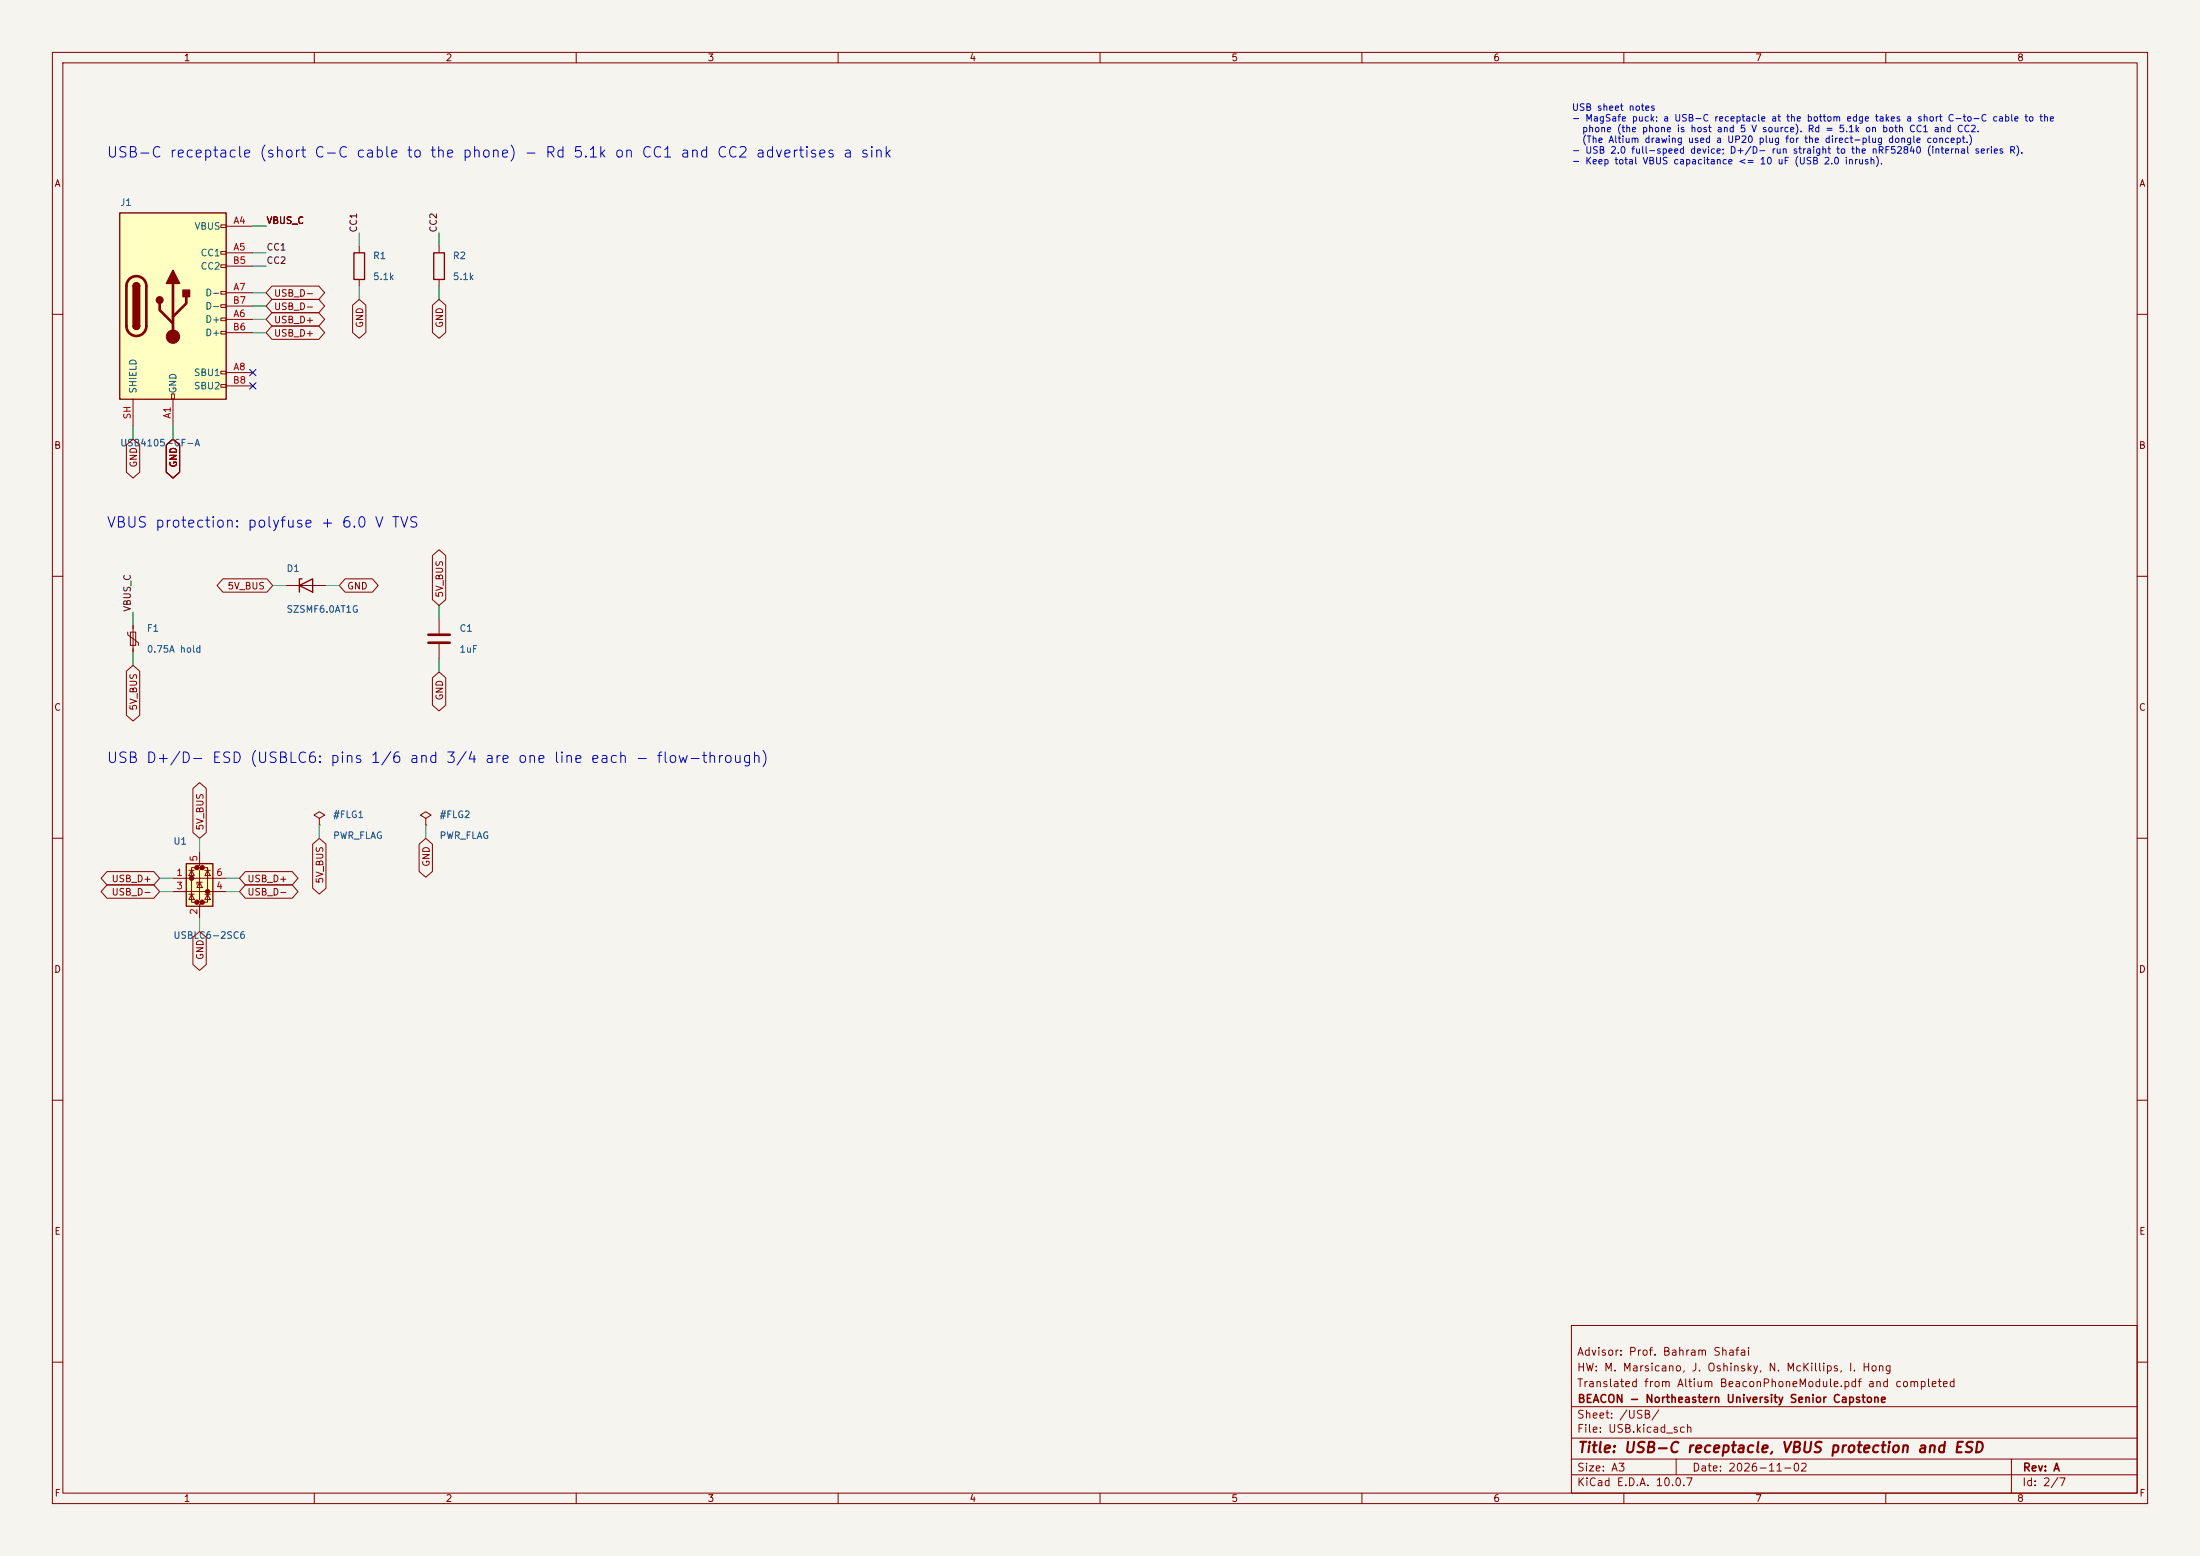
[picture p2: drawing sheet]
(kicad_sch
 (version 20250114)
 (generator "eeschema")
 (generator_version "10.0")
 (paper "A3")
 (title_block
  (title "USB-C receptacle, VBUS protection and ESD")
  (date "2026-11-02")
  (rev "A")
  (company "BEACON - Northeastern University Senior Capstone")
  (comment 1 "Translated from Altium BeaconPhoneModule.pdf and completed")
  (comment 2 "HW: M. Marsicano, J. Oshinsky, N. McKillips, I. Hong")
  (comment 3 "Advisor: Prof. Bahram Shafai"))
 (lib_symbols
  (symbol "Connector:USB_C_Receptacle_USB2.0_16P"
   (pin_names
    (offset 1.016)) (exclude_from_sim no) (in_bom yes) (on_board yes)
   (in_pos_files yes)
   (duplicate_pin_numbers_are_jumpers no)
   (property "Reference" "J" (at 0 22.225 0) (show_name no) (do_not_autoplace no) (effects (font (size 1.27 1.27))))
   (property "Value" "USB_C_Receptacle_USB2.0_16P" (at 0 19.685 0) (show_name no) (do_not_autoplace no) (effects (font (size 1.27 1.27))))
   (property "Footprint" "" (at 3.81 0 0) (show_name no) (do_not_autoplace no) (hide yes) (effects (font (size 1.27 1.27))))
   (property "Datasheet" "https://www.usb.org/sites/default/files/documents/usb_type-c.zip" (at 3.81 0 0) (show_name no) (do_not_autoplace no) (hide yes) (effects (font (size 1.27 1.27))))
   (property "Description" "USB 2.0-only 16P Type-C Receptacle connector" (at 0 0 0) (show_name no) (do_not_autoplace no) (hide yes) (effects (font (size 1.27 1.27))))
   (symbol "USB_C_Receptacle_USB2.0_16P_0_0"
    (rectangle (start -0.254 -17.78) (end 0.254 -16.764) (stroke (width 0) (type default)) (fill (type none)))
    (rectangle (start 10.16 15.494) (end 9.144 14.986) (stroke (width 0) (type default)) (fill (type none)))
    (rectangle (start 10.16 10.414) (end 9.144 9.906) (stroke (width 0) (type default)) (fill (type none)))
    (rectangle (start 10.16 7.874) (end 9.144 7.366) (stroke (width 0) (type default)) (fill (type none)))
    (rectangle (start 10.16 2.794) (end 9.144 2.286) (stroke (width 0) (type default)) (fill (type none)))
    (rectangle (start 10.16 0.254) (end 9.144 -0.254) (stroke (width 0) (type default)) (fill (type none)))
    (rectangle (start 10.16 -2.286) (end 9.144 -2.794) (stroke (width 0) (type default)) (fill (type none)))
    (rectangle (start 10.16 -4.826) (end 9.144 -5.334) (stroke (width 0) (type default)) (fill (type none)))
    (rectangle (start 10.16 -12.446) (end 9.144 -12.954) (stroke (width 0) (type default)) (fill (type none)))
    (rectangle (start 10.16 -14.986) (end 9.144 -15.494) (stroke (width 0) (type default)) (fill (type none))))
   (symbol "USB_C_Receptacle_USB2.0_16P_0_1"
    (rectangle (start -10.16 17.78) (end 10.16 -17.78) (stroke (width 0.254) (type default)) (fill (type background)))
    (polyline (pts (xy -8.89 -3.81) (xy -8.89 3.81)) (stroke (width 0.508) (type default)) (fill (type none)))
    (rectangle (start -7.62 -3.81) (end -6.35 3.81) (stroke (width 0.254) (type default)) (fill (type outline)))
    (arc (start -7.62 3.81) (mid -6.985 4.4423) (end -6.35 3.81) (stroke (width 0.254) (type default)) (fill (type none)))
    (arc (start -7.62 3.81) (mid -6.985 4.4423) (end -6.35 3.81) (stroke (width 0.254) (type default)) (fill (type outline)))
    (arc (start -8.89 3.81) (mid -6.985 5.7067) (end -5.08 3.81) (stroke (width 0.508) (type default)) (fill (type none)))
    (arc (start -5.08 -3.81) (mid -6.985 -5.7067) (end -8.89 -3.81) (stroke (width 0.508) (type default)) (fill (type none)))
    (arc (start -6.35 -3.81) (mid -6.985 -4.4423) (end -7.62 -3.81) (stroke (width 0.254) (type default)) (fill (type none)))
    (arc (start -6.35 -3.81) (mid -6.985 -4.4423) (end -7.62 -3.81) (stroke (width 0.254) (type default)) (fill (type outline)))
    (polyline (pts (xy -5.08 3.81) (xy -5.08 -3.81)) (stroke (width 0.508) (type default)) (fill (type none)))
    (circle (center -2.54 1.143) (radius 0.635) (stroke (width 0.254) (type default)) (fill (type outline)))
    (polyline (pts (xy -1.27 4.318) (xy 0 6.858) (xy 1.27 4.318) (xy -1.27 4.318)) (stroke (width 0.254) (type default)) (fill (type outline)))
    (polyline (pts (xy 0 -2.032) (xy 2.54 0.508) (xy 2.54 1.778)) (stroke (width 0.508) (type default)) (fill (type none)))
    (polyline (pts (xy 0 -3.302) (xy -2.54 -0.762) (xy -2.54 0.508)) (stroke (width 0.508) (type default)) (fill (type none)))
    (polyline (pts (xy 0 -5.842) (xy 0 4.318)) (stroke (width 0.508) (type default)) (fill (type none)))
    (circle (center 0 -5.842) (radius 1.27) (stroke (width 0) (type default)) (fill (type outline)))
    (rectangle (start 1.905 1.778) (end 3.175 3.048) (stroke (width 0.254) (type default)) (fill (type outline))))
   (symbol "USB_C_Receptacle_USB2.0_16P_1_1"
    (pin passive line (at 0 -22.86 90) (length 5.08) (name "GND" (effects (font (size 1.27 1.27)))) (number "A1" (effects (font (size 1.27 1.27)))))
    (pin passive line (at 15.24 15.24 180) (length 5.08) (name "VBUS" (effects (font (size 1.27 1.27)))) (number "A4" (effects (font (size 1.27 1.27)))))
    (pin bidirectional line (at 15.24 10.16 180) (length 5.08) (name "CC1" (effects (font (size 1.27 1.27)))) (number "A5" (effects (font (size 1.27 1.27)))))
    (pin bidirectional line (at 15.24 -2.54 180) (length 5.08) (name "D+" (effects (font (size 1.27 1.27)))) (number "A6" (effects (font (size 1.27 1.27)))))
    (pin bidirectional line (at 15.24 2.54 180) (length 5.08) (name "D-" (effects (font (size 1.27 1.27)))) (number "A7" (effects (font (size 1.27 1.27)))))
    (pin bidirectional line (at 15.24 -12.7 180) (length 5.08) (name "SBU1" (effects (font (size 1.27 1.27)))) (number "A8" (effects (font (size 1.27 1.27)))))
    (pin passive line (at 15.24 15.24 180) (length 5.08) (hide yes) (name "VBUS" (effects (font (size 1.27 1.27)))) (number "A9" (effects (font (size 1.27 1.27)))))
    (pin passive line (at 0 -22.86 90) (length 5.08) (hide yes) (name "GND" (effects (font (size 1.27 1.27)))) (number "A12" (effects (font (size 1.27 1.27)))))
    (pin passive line (at 0 -22.86 90) (length 5.08) (hide yes) (name "GND" (effects (font (size 1.27 1.27)))) (number "B1" (effects (font (size 1.27 1.27)))))
    (pin passive line (at 15.24 15.24 180) (length 5.08) (hide yes) (name "VBUS" (effects (font (size 1.27 1.27)))) (number "B4" (effects (font (size 1.27 1.27)))))
    (pin bidirectional line (at 15.24 7.62 180) (length 5.08) (name "CC2" (effects (font (size 1.27 1.27)))) (number "B5" (effects (font (size 1.27 1.27)))))
    (pin bidirectional line (at 15.24 -5.08 180) (length 5.08) (name "D+" (effects (font (size 1.27 1.27)))) (number "B6" (effects (font (size 1.27 1.27)))))
    (pin bidirectional line (at 15.24 0 180) (length 5.08) (name "D-" (effects (font (size 1.27 1.27)))) (number "B7" (effects (font (size 1.27 1.27)))))
    (pin bidirectional line (at 15.24 -15.24 180) (length 5.08) (name "SBU2" (effects (font (size 1.27 1.27)))) (number "B8" (effects (font (size 1.27 1.27)))))
    (pin passive line (at 15.24 15.24 180) (length 5.08) (hide yes) (name "VBUS" (effects (font (size 1.27 1.27)))) (number "B9" (effects (font (size 1.27 1.27)))))
    (pin passive line (at 0 -22.86 90) (length 5.08) (hide yes) (name "GND" (effects (font (size 1.27 1.27)))) (number "B12" (effects (font (size 1.27 1.27)))))
    (pin passive line (at -7.62 -22.86 90) (length 5.08) (name "SHIELD" (effects (font (size 1.27 1.27)))) (number "SH" (effects (font (size 1.27 1.27))))))
   (embedded_fonts no))
  (symbol "Device:R"
   (pin_numbers (hide yes))
   (pin_names
    (offset 0)) (exclude_from_sim no) (in_bom yes) (on_board yes)
   (in_pos_files yes)
   (duplicate_pin_numbers_are_jumpers no)
   (property "Reference" "R" (at 2.032 0 90) (show_name no) (do_not_autoplace no) (effects (font (size 1.27 1.27))))
   (property "Value" "R" (at 0 0 90) (show_name no) (do_not_autoplace no) (effects (font (size 1.27 1.27))))
   (property "Footprint" "" (at -1.778 0 90) (show_name no) (do_not_autoplace no) (hide yes) (effects (font (size 1.27 1.27))))
   (property "Datasheet" "" (at 0 0 0) (show_name no) (do_not_autoplace no) (hide yes) (effects (font (size 1.27 1.27))))
   (property "Description" "Resistor" (at 0 0 0) (show_name no) (do_not_autoplace no) (hide yes) (effects (font (size 1.27 1.27))))
   (symbol "R_0_1"
    (rectangle (start -1.016 -2.54) (end 1.016 2.54) (stroke (width 0.254) (type default)) (fill (type none))))
   (symbol "R_1_1"
    (pin passive line (at 0 3.81 270) (length 1.27) (name "" (effects (font (size 1.27 1.27)))) (number "1" (effects (font (size 1.27 1.27)))))
    (pin passive line (at 0 -3.81 90) (length 1.27) (name "" (effects (font (size 1.27 1.27)))) (number "2" (effects (font (size 1.27 1.27))))))
   (embedded_fonts no))
  (symbol "Device:Polyfuse_Small"
   (pin_numbers (hide yes))
   (pin_names
    (offset 0)) (exclude_from_sim no) (in_bom yes) (on_board yes)
   (in_pos_files yes)
   (duplicate_pin_numbers_are_jumpers no)
   (property "Reference" "F" (at -1.905 0 90) (show_name no) (do_not_autoplace no) (effects (font (size 1.27 1.27))))
   (property "Value" "Polyfuse_Small" (at 1.905 0 90) (show_name no) (do_not_autoplace no) (effects (font (size 1.27 1.27))))
   (property "Footprint" "" (at 1.27 -5.08 0) (show_name no) (do_not_autoplace no) (hide yes) (effects (font (size 1.27 1.27)) (justify left)))
   (property "Datasheet" "" (at 0 0 0) (show_name no) (do_not_autoplace no) (hide yes) (effects (font (size 1.27 1.27))))
   (property "Description" "Resettable fuse, polymeric positive temperature coefficient, small symbol" (at 0 0 0) (show_name no) (do_not_autoplace no) (hide yes) (effects (font (size 1.27 1.27))))
   (symbol "Polyfuse_Small_0_1"
    (polyline (pts (xy -1.016 1.27) (xy -1.016 0.762) (xy 1.016 -0.762) (xy 1.016 -1.27)) (stroke (width 0) (type default)) (fill (type none)))
    (rectangle (start -0.508 1.27) (end 0.508 -1.27) (stroke (width 0) (type default)) (fill (type none)))
    (polyline (pts (xy 0 2.54) (xy 0 -2.54)) (stroke (width 0) (type default)) (fill (type none))))
   (symbol "Polyfuse_Small_1_1"
    (pin passive line (at 0 2.54 270) (length 0.635) (name "" (effects (font (size 1.27 1.27)))) (number "1" (effects (font (size 1.27 1.27)))))
    (pin passive line (at 0 -2.54 90) (length 0.635) (name "" (effects (font (size 1.27 1.27)))) (number "2" (effects (font (size 1.27 1.27))))))
   (embedded_fonts no))
  (symbol "Device:D_Zener"
   (pin_numbers (hide yes))
   (pin_names
    (offset 1.016) (hide yes)) (exclude_from_sim no) (in_bom yes) (on_board yes)
   (in_pos_files yes)
   (duplicate_pin_numbers_are_jumpers no)
   (property "Reference" "D" (at 0 2.54 0) (show_name no) (do_not_autoplace no) (effects (font (size 1.27 1.27))))
   (property "Value" "D_Zener" (at 0 -2.54 0) (show_name no) (do_not_autoplace no) (effects (font (size 1.27 1.27))))
   (property "Footprint" "" (at 0 0 0) (show_name no) (do_not_autoplace no) (hide yes) (effects (font (size 1.27 1.27))))
   (property "Datasheet" "" (at 0 0 0) (show_name no) (do_not_autoplace no) (hide yes) (effects (font (size 1.27 1.27))))
   (property "Description" "Zener diode" (at 0 0 0) (show_name no) (do_not_autoplace no) (hide yes) (effects (font (size 1.27 1.27))))
   (symbol "D_Zener_0_1"
    (polyline (pts (xy -1.27 -1.27) (xy -1.27 1.27) (xy -0.762 1.27)) (stroke (width 0.254) (type default)) (fill (type none)))
    (polyline (pts (xy 1.27 0) (xy -1.27 0)) (stroke (width 0) (type default)) (fill (type none)))
    (polyline (pts (xy 1.27 -1.27) (xy 1.27 1.27) (xy -1.27 0) (xy 1.27 -1.27)) (stroke (width 0.254) (type default)) (fill (type none))))
   (symbol "D_Zener_1_1"
    (pin passive line (at -3.81 0 0) (length 2.54) (name "K" (effects (font (size 1.27 1.27)))) (number "1" (effects (font (size 1.27 1.27)))))
    (pin passive line (at 3.81 0 180) (length 2.54) (name "A" (effects (font (size 1.27 1.27)))) (number "2" (effects (font (size 1.27 1.27))))))
   (embedded_fonts no))
  (symbol "Device:C"
   (pin_numbers (hide yes))
   (pin_names
    (offset 0.254)) (exclude_from_sim no) (in_bom yes) (on_board yes)
   (in_pos_files yes)
   (duplicate_pin_numbers_are_jumpers no)
   (property "Reference" "C" (at 0.635 2.54 0) (show_name no) (do_not_autoplace no) (effects (font (size 1.27 1.27)) (justify left)))
   (property "Value" "C" (at 0.635 -2.54 0) (show_name no) (do_not_autoplace no) (effects (font (size 1.27 1.27)) (justify left)))
   (property "Footprint" "" (at 0.9652 -3.81 0) (show_name no) (do_not_autoplace no) (hide yes) (effects (font (size 1.27 1.27))))
   (property "Datasheet" "" (at 0 0 0) (show_name no) (do_not_autoplace no) (hide yes) (effects (font (size 1.27 1.27))))
   (property "Description" "Unpolarized capacitor" (at 0 0 0) (show_name no) (do_not_autoplace no) (hide yes) (effects (font (size 1.27 1.27))))
   (symbol "C_0_1"
    (polyline (pts (xy -2.032 0.762) (xy 2.032 0.762)) (stroke (width 0.508) (type default)) (fill (type none)))
    (polyline (pts (xy -2.032 -0.762) (xy 2.032 -0.762)) (stroke (width 0.508) (type default)) (fill (type none))))
   (symbol "C_1_1"
    (pin passive line (at 0 3.81 270) (length 2.794) (name "" (effects (font (size 1.27 1.27)))) (number "1" (effects (font (size 1.27 1.27)))))
    (pin passive line (at 0 -3.81 90) (length 2.794) (name "" (effects (font (size 1.27 1.27)))) (number "2" (effects (font (size 1.27 1.27))))))
   (embedded_fonts no))
  (symbol "Power_Protection:USBLC6-2SC6"
   (property "Reference" "U" (at 0.635 5.715 0) (show_name no) (do_not_autoplace no) (effects (font (size 1.27 1.27)) (justify left)))
   (property "Value" "USBLC6-2SC6" (at 0.635 3.81 0) (show_name no) (do_not_autoplace no) (effects (font (size 1.27 1.27)) (justify left)))
   (property "Footprint" "Package_TO_SOT_SMD:SOT-23-6" (at 1.27 -6.35 0) (show_name no) (do_not_autoplace no) (hide yes) (effects (font (size 1.27 1.27)
    (italic yes)) (justify left)))
   (property "Datasheet" "https://www.st.com/resource/en/datasheet/usblc6-2.pdf" (at 1.27 -8.255 0) (show_name no) (do_not_autoplace no) (hide yes) (effects (font (size 1.27 1.27)) (justify left)))
   (property "Description" "Very low capacitance ESD protection diode, 2 data-line, SOT-23-6" (at 0 0 0) (show_name no) (do_not_autoplace no) (hide yes) (effects (font (size 1.27 1.27))))
   (pin_names (hide yes)) (exclude_from_sim no) (in_bom yes) (on_board yes)
   (in_pos_files yes)
   (duplicate_pin_numbers_are_jumpers no)
   (symbol "USBLC6-2SC6_0_0"
    (circle (center -1.524 0) (radius 0.0001) (stroke (width 0.508) (type default)) (fill (type none)))
    (circle (center -0.508 2.032) (radius 0.0001) (stroke (width 0.508) (type default)) (fill (type none)))
    (circle (center -0.508 -4.572) (radius 0.0001) (stroke (width 0.508) (type default)) (fill (type none)))
    (circle (center 0.508 2.032) (radius 0.0001) (stroke (width 0.508) (type default)) (fill (type none)))
    (circle (center 0.508 -4.572) (radius 0.0001) (stroke (width 0.508) (type default)) (fill (type none)))
    (circle (center 1.524 -2.54) (radius 0.0001) (stroke (width 0.508) (type default)) (fill (type none))))
   (symbol "USBLC6-2SC6_0_1"
    (polyline (pts (xy -2.54 0) (xy 2.54 0)) (stroke (width 0) (type default)) (fill (type none)))
    (polyline (pts (xy -2.54 -2.54) (xy 2.54 -2.54)) (stroke (width 0) (type default)) (fill (type none)))
    (polyline (pts (xy -2.032 0.508) (xy -1.016 0.508) (xy -1.524 1.524) (xy -2.032 0.508)) (stroke (width 0) (type default)) (fill (type none)))
    (polyline (pts (xy -2.032 -3.048) (xy -1.016 -3.048)) (stroke (width 0) (type default)) (fill (type none)))
    (polyline (pts (xy -1.016 1.524) (xy -2.032 1.524)) (stroke (width 0) (type default)) (fill (type none)))
    (polyline (pts (xy -1.016 -4.064) (xy -2.032 -4.064) (xy -1.524 -3.048) (xy -1.016 -4.064)) (stroke (width 0) (type default)) (fill (type none)))
    (polyline (pts (xy -0.508 -1.143) (xy -0.508 -0.762) (xy 0.508 -0.762)) (stroke (width 0) (type default)) (fill (type none)))
    (polyline (pts (xy 0 2.54) (xy -0.508 2.032) (xy 0.508 2.032) (xy 0 1.524) (xy 0 -4.064) (xy -0.508 -4.572) (xy 0.508 -4.572) (xy 0 -5.08)) (stroke (width 0) (type default)) (fill (type none)))
    (polyline (pts (xy 0.508 -1.778) (xy -0.508 -1.778) (xy 0 -0.762) (xy 0.508 -1.778)) (stroke (width 0) (type default)) (fill (type none)))
    (polyline (pts (xy 1.016 1.524) (xy 2.032 1.524)) (stroke (width 0) (type default)) (fill (type none)))
    (polyline (pts (xy 1.016 -3.048) (xy 2.032 -3.048)) (stroke (width 0) (type default)) (fill (type none)))
    (polyline (pts (xy 2.032 0.508) (xy 1.016 0.508) (xy 1.524 1.524) (xy 2.032 0.508)) (stroke (width 0) (type default)) (fill (type none)))
    (polyline (pts (xy 2.032 -4.064) (xy 1.016 -4.064) (xy 1.524 -3.048) (xy 2.032 -4.064)) (stroke (width 0) (type default)) (fill (type none))))
   (symbol "USBLC6-2SC6_1_1"
    (rectangle (start -2.54 2.794) (end 2.54 -5.334) (stroke (width 0.254) (type default)) (fill (type background)))
    (polyline (pts (xy -0.508 2.032) (xy -1.524 2.032) (xy -1.524 -4.572) (xy -0.508 -4.572)) (stroke (width 0) (type default)) (fill (type none)))
    (polyline (pts (xy 0.508 -4.572) (xy 1.524 -4.572) (xy 1.524 2.032) (xy 0.508 2.032)) (stroke (width 0) (type default)) (fill (type none)))
    (pin passive line (at -5.08 0 0) (length 2.54) (name "I/O1" (effects (font (size 1.27 1.27)))) (number "1" (effects (font (size 1.27 1.27)))))
    (pin passive line (at 0 -7.62 90) (length 2.54) (name "GND" (effects (font (size 1.27 1.27)))) (number "2" (effects (font (size 1.27 1.27)))))
    (pin passive line (at -5.08 -2.54 0) (length 2.54) (name "I/O2" (effects (font (size 1.27 1.27)))) (number "3" (effects (font (size 1.27 1.27)))))
    (pin passive line (at 5.08 -2.54 180) (length 2.54) (name "I/O2" (effects (font (size 1.27 1.27)))) (number "4" (effects (font (size 1.27 1.27)))))
    (pin passive line (at 0 5.08 270) (length 2.54) (name "VBUS" (effects (font (size 1.27 1.27)))) (number "5" (effects (font (size 1.27 1.27)))))
    (pin passive line (at 5.08 0 180) (length 2.54) (name "I/O1" (effects (font (size 1.27 1.27)))) (number "6" (effects (font (size 1.27 1.27))))))
   (embedded_fonts no))
  (symbol "power:PWR_FLAG"
   (power global)
   (pin_numbers (hide yes))
   (pin_names
    (offset 0) (hide yes)) (exclude_from_sim no) (in_bom yes) (on_board yes)
   (in_pos_files yes)
   (duplicate_pin_numbers_are_jumpers no)
   (property "Reference" "#FLG" (at 0 1.905 0) (show_name no) (do_not_autoplace no) (hide yes) (effects (font (size 1.27 1.27))))
   (property "Value" "PWR_FLAG" (at 0 3.81 0) (show_name no) (do_not_autoplace no) (effects (font (size 1.27 1.27))))
   (property "Footprint" "" (at 0 0 0) (show_name no) (do_not_autoplace no) (hide yes) (effects (font (size 1.27 1.27))))
   (property "Datasheet" "" (at 0 0 0) (show_name no) (do_not_autoplace no) (hide yes) (effects (font (size 1.27 1.27))))
   (property "Description" "Special symbol for telling ERC where power comes from" (at 0 0 0) (show_name no) (do_not_autoplace no) (hide yes) (effects (font (size 1.27 1.27))))
   (symbol "PWR_FLAG_0_0"
    (pin power_out line (at 0 0 90) (length 0) (name "" (effects (font (size 1.27 1.27)))) (number "1" (effects (font (size 1.27 1.27))))))
   (symbol "PWR_FLAG_0_1"
    (polyline (pts (xy 0 0) (xy 0 1.27) (xy -1.016 1.905) (xy 0 2.54) (xy 1.016 1.905) (xy 0 1.27)) (stroke (width 0) (type default)) (fill (type none))))
   (embedded_fonts no)))
 (text "USB-C receptacle (short C-C cable to the phone) - Rd 5.1k on CC1 and CC2 advertises a sink"
  (exclude_from_sim no)
  (at 20.32 30.48 0)
  (effects (font (size 2 2)) (justify left bottom)))
 (text "VBUS protection: polyfuse + 6.0 V TVS"
  (exclude_from_sim no)
  (at 20.32 101.12 0)
  (effects (font (size 2 2)) (justify left bottom)))
 (text "USB D+/D- ESD (USBLC6: pins 1/6 and 3/4 are one line each - flow-through)"
  (exclude_from_sim no)
  (at 20.32 146.04 0)
  (effects (font (size 2 2)) (justify left bottom)))
 (text "USB sheet notes\n- MagSafe puck: a USB-C receptacle at the bottom edge takes a short C-to-C cable to the\n  phone (the phone is host and 5 V source). Rd = 5.1k on both CC1 and CC2.\n  (The Altium drawing used a UP20 plug for the direct-plug dongle concept.)\n- USB 2.0 full-speed device; D+/D- run straight to the nRF52840 (internal series R).\n- Keep total VBUS capacitance <= 10 uF (USB 2.0 inrush)."
  (exclude_from_sim no)
  (at 300 20 0)
  (effects (font (size 1.27 1.27)) (justify left top)))
 (symbol
  (lib_id "Connector:USB_C_Receptacle_USB2.0_16P")
  (at 33.02 58.42 0)
  (unit 1)
  (exclude_from_sim no)
  (in_bom yes)
  (on_board yes)
  (dnp no)
  (property "Reference" "J1" (at 22.86 39.37 0) (effects (font (size 1.27 1.27)) (justify left bottom)))
  (property "Value" "USB4105-GF-A" (at 22.86 83.82 0) (effects (font (size 1.27 1.27)) (justify left top)))
  (property "Footprint" "BEACON_Routed:J1_USB_C_Receptacle_GCT_USB4105-xx-A_16P_TopMnt_Horizontal" (at 33.02 58.42 0) (effects (font (size 1.27 1.27)) (hide yes)))
  (property "MPN" "USB4105-GF-A" (at 33.02 58.42 0) (effects (font (size 1.27 1.27)) (hide yes)))
  (property "Manufacturer" "GCT" (at 33.02 58.42 0) (effects (font (size 1.27 1.27)) (hide yes)))
  (pin "A1")
  (pin "A4")
  (pin "A5")
  (pin "A6")
  (pin "A7")
  (pin "A8")
  (pin "A9")
  (pin "A12")
  (pin "B1")
  (pin "B4")
  (pin "B5")
  (pin "B6")
  (pin "B7")
  (pin "B8")
  (pin "B9")
  (pin "B12")
  (pin "SH"))
 (wire
  (pts (xy 33.02 81.28) (xy 33.02 83.82))
  (stroke (width 0) (type default)))
 (global_label "GND"
  (shape bidirectional)
  (at 33.02 83.82 270)
  (fields_autoplaced yes)
  (effects (font (size 1.27 1.27)) (justify right))
  (property "Intersheetrefs" "${INTERSHEET_REFS}" (at 33.02 83.82 0) (effects (font (size 1.27 1.27)) (hide yes))))
 (wire
  (pts (xy 48.26 43.18) (xy 50.8 43.18))
  (stroke (width 0) (type default)))
 (label "VBUS_C"
  (at 50.8 43.18 0)
  (fields_autoplaced yes)
  (effects (font (size 1.27 1.27)) (justify left bottom)))
 (wire
  (pts (xy 48.26 48.26) (xy 50.8 48.26))
  (stroke (width 0) (type default)))
 (label "CC1"
  (at 50.8 48.26 0)
  (fields_autoplaced yes)
  (effects (font (size 1.27 1.27)) (justify left bottom)))
 (wire
  (pts (xy 48.26 60.96) (xy 50.8 60.96))
  (stroke (width 0) (type default)))
 (global_label "USB_D+"
  (shape bidirectional)
  (at 50.8 60.96 0)
  (fields_autoplaced yes)
  (effects (font (size 1.27 1.27)) (justify left))
  (property "Intersheetrefs" "${INTERSHEET_REFS}" (at 50.8 60.96 0) (effects (font (size 1.27 1.27)) (hide yes))))
 (wire
  (pts (xy 48.26 55.88) (xy 50.8 55.88))
  (stroke (width 0) (type default)))
 (global_label "USB_D-"
  (shape bidirectional)
  (at 50.8 55.88 0)
  (fields_autoplaced yes)
  (effects (font (size 1.27 1.27)) (justify left))
  (property "Intersheetrefs" "${INTERSHEET_REFS}" (at 50.8 55.88 0) (effects (font (size 1.27 1.27)) (hide yes))))
 (no_connect
  (at 48.26 71.12))
 (wire
  (pts (xy 48.26 43.18) (xy 50.8 43.18))
  (stroke (width 0) (type default)))
 (label "VBUS_C"
  (at 50.8 43.18 0)
  (fields_autoplaced yes)
  (effects (font (size 1.27 1.27)) (justify left bottom)))
 (wire
  (pts (xy 33.02 81.28) (xy 33.02 83.82))
  (stroke (width 0) (type default)))
 (global_label "GND"
  (shape bidirectional)
  (at 33.02 83.82 270)
  (fields_autoplaced yes)
  (effects (font (size 1.27 1.27)) (justify right))
  (property "Intersheetrefs" "${INTERSHEET_REFS}" (at 33.02 83.82 0) (effects (font (size 1.27 1.27)) (hide yes))))
 (wire
  (pts (xy 33.02 81.28) (xy 33.02 83.82))
  (stroke (width 0) (type default)))
 (global_label "GND"
  (shape bidirectional)
  (at 33.02 83.82 270)
  (fields_autoplaced yes)
  (effects (font (size 1.27 1.27)) (justify right))
  (property "Intersheetrefs" "${INTERSHEET_REFS}" (at 33.02 83.82 0) (effects (font (size 1.27 1.27)) (hide yes))))
 (wire
  (pts (xy 48.26 43.18) (xy 50.8 43.18))
  (stroke (width 0) (type default)))
 (label "VBUS_C"
  (at 50.8 43.18 0)
  (fields_autoplaced yes)
  (effects (font (size 1.27 1.27)) (justify left bottom)))
 (wire
  (pts (xy 48.26 50.8) (xy 50.8 50.8))
  (stroke (width 0) (type default)))
 (label "CC2"
  (at 50.8 50.8 0)
  (fields_autoplaced yes)
  (effects (font (size 1.27 1.27)) (justify left bottom)))
 (wire
  (pts (xy 48.26 63.5) (xy 50.8 63.5))
  (stroke (width 0) (type default)))
 (global_label "USB_D+"
  (shape bidirectional)
  (at 50.8 63.5 0)
  (fields_autoplaced yes)
  (effects (font (size 1.27 1.27)) (justify left))
  (property "Intersheetrefs" "${INTERSHEET_REFS}" (at 50.8 63.5 0) (effects (font (size 1.27 1.27)) (hide yes))))
 (wire
  (pts (xy 48.26 58.42) (xy 50.8 58.42))
  (stroke (width 0) (type default)))
 (global_label "USB_D-"
  (shape bidirectional)
  (at 50.8 58.42 0)
  (fields_autoplaced yes)
  (effects (font (size 1.27 1.27)) (justify left))
  (property "Intersheetrefs" "${INTERSHEET_REFS}" (at 50.8 58.42 0) (effects (font (size 1.27 1.27)) (hide yes))))
 (no_connect
  (at 48.26 73.66))
 (wire
  (pts (xy 48.26 43.18) (xy 50.8 43.18))
  (stroke (width 0) (type default)))
 (label "VBUS_C"
  (at 50.8 43.18 0)
  (fields_autoplaced yes)
  (effects (font (size 1.27 1.27)) (justify left bottom)))
 (wire
  (pts (xy 33.02 81.28) (xy 33.02 83.82))
  (stroke (width 0) (type default)))
 (global_label "GND"
  (shape bidirectional)
  (at 33.02 83.82 270)
  (fields_autoplaced yes)
  (effects (font (size 1.27 1.27)) (justify right))
  (property "Intersheetrefs" "${INTERSHEET_REFS}" (at 33.02 83.82 0) (effects (font (size 1.27 1.27)) (hide yes))))
 (wire
  (pts (xy 25.4 81.28) (xy 25.4 83.82))
  (stroke (width 0) (type default)))
 (global_label "GND"
  (shape bidirectional)
  (at 25.4 83.82 270)
  (fields_autoplaced yes)
  (effects (font (size 1.27 1.27)) (justify right))
  (property "Intersheetrefs" "${INTERSHEET_REFS}" (at 25.4 83.82 0) (effects (font (size 1.27 1.27)) (hide yes))))
 (symbol
  (lib_id "Device:R")
  (at 68.58 50.8 0)
  (unit 1)
  (exclude_from_sim no)
  (in_bom yes)
  (on_board yes)
  (dnp no)
  (property "Reference" "R1" (at 71.12 49.53 0) (effects (font (size 1.27 1.27)) (justify left bottom)))
  (property "Value" "5.1k" (at 71.12 52.07 0) (effects (font (size 1.27 1.27)) (justify left top)))
  (property "Footprint" "BEACON_Routed:R1_R_0402_1005Metric" (at 68.58 50.8 0) (effects (font (size 1.27 1.27)) (hide yes)))
  (pin "1")
  (pin "2"))
 (wire
  (pts (xy 68.58 46.99) (xy 68.58 44.45))
  (stroke (width 0) (type default)))
 (label "CC1"
  (at 68.58 44.45 90)
  (fields_autoplaced yes)
  (effects (font (size 1.27 1.27)) (justify left bottom)))
 (wire
  (pts (xy 68.58 54.61) (xy 68.58 57.15))
  (stroke (width 0) (type default)))
 (global_label "GND"
  (shape bidirectional)
  (at 68.58 57.15 270)
  (fields_autoplaced yes)
  (effects (font (size 1.27 1.27)) (justify right))
  (property "Intersheetrefs" "${INTERSHEET_REFS}" (at 68.58 57.15 0) (effects (font (size 1.27 1.27)) (hide yes))))
 (symbol
  (lib_id "Device:R")
  (at 83.82 50.8 0)
  (unit 1)
  (exclude_from_sim no)
  (in_bom yes)
  (on_board yes)
  (dnp no)
  (property "Reference" "R2" (at 86.36 49.53 0) (effects (font (size 1.27 1.27)) (justify left bottom)))
  (property "Value" "5.1k" (at 86.36 52.07 0) (effects (font (size 1.27 1.27)) (justify left top)))
  (property "Footprint" "BEACON_Routed:R2_R_0402_1005Metric" (at 83.82 50.8 0) (effects (font (size 1.27 1.27)) (hide yes)))
  (pin "1")
  (pin "2"))
 (wire
  (pts (xy 83.82 46.99) (xy 83.82 44.45))
  (stroke (width 0) (type default)))
 (label "CC2"
  (at 83.82 44.45 90)
  (fields_autoplaced yes)
  (effects (font (size 1.27 1.27)) (justify left bottom)))
 (wire
  (pts (xy 83.82 54.61) (xy 83.82 57.15))
  (stroke (width 0) (type default)))
 (global_label "GND"
  (shape bidirectional)
  (at 83.82 57.15 270)
  (fields_autoplaced yes)
  (effects (font (size 1.27 1.27)) (justify right))
  (property "Intersheetrefs" "${INTERSHEET_REFS}" (at 83.82 57.15 0) (effects (font (size 1.27 1.27)) (hide yes))))
 (symbol
  (lib_id "Device:Polyfuse_Small")
  (at 25.4 121.92 0)
  (unit 1)
  (exclude_from_sim no)
  (in_bom yes)
  (on_board yes)
  (dnp no)
  (property "Reference" "F1" (at 27.94 120.65 0) (effects (font (size 1.27 1.27)) (justify left bottom)))
  (property "Value" "0.75A hold" (at 27.94 123.19 0) (effects (font (size 1.27 1.27)) (justify left top)))
  (property "Footprint" "BEACON_Routed:F1_Fuse_1206_3216Metric" (at 25.4 121.92 0) (effects (font (size 1.27 1.27)) (hide yes)))
  (property "MPN" "NANOSMDC075F-2" (at 25.4 121.92 0) (effects (font (size 1.27 1.27)) (hide yes)))
  (property "Manufacturer" "Littelfuse" (at 25.4 121.92 0) (effects (font (size 1.27 1.27)) (hide yes)))
  (pin "1")
  (pin "2"))
 (wire
  (pts (xy 25.4 119.38) (xy 25.4 116.84))
  (stroke (width 0) (type default)))
 (label "VBUS_C"
  (at 25.4 116.84 90)
  (fields_autoplaced yes)
  (effects (font (size 1.27 1.27)) (justify left bottom)))
 (wire
  (pts (xy 25.4 124.46) (xy 25.4 127))
  (stroke (width 0) (type default)))
 (global_label "5V_BUS"
  (shape bidirectional)
  (at 25.4 127 270)
  (fields_autoplaced yes)
  (effects (font (size 1.27 1.27)) (justify right))
  (property "Intersheetrefs" "${INTERSHEET_REFS}" (at 25.4 127 0) (effects (font (size 1.27 1.27)) (hide yes))))
 (symbol
  (lib_id "Device:D_Zener")
  (at 58.42 111.76 0)
  (unit 1)
  (exclude_from_sim no)
  (in_bom yes)
  (on_board yes)
  (dnp no)
  (property "Reference" "D1" (at 54.61 109.22 0) (effects (font (size 1.27 1.27)) (justify left bottom)))
  (property "Value" "SZSMF6.0AT1G" (at 54.61 115.57 0) (effects (font (size 1.27 1.27)) (justify left top)))
  (property "Footprint" "BEACON_Routed:D1_D_SOD-123F" (at 58.42 111.76 0) (effects (font (size 1.27 1.27)) (hide yes)))
  (property "MPN" "SZSMF6.0AT1G" (at 58.42 111.76 0) (effects (font (size 1.27 1.27)) (hide yes)))
  (property "Manufacturer" "onsemi" (at 58.42 111.76 0) (effects (font (size 1.27 1.27)) (hide yes)))
  (property "Description" "6.0 V unidirectional TVS" (at 58.42 111.76 0) (effects (font (size 1.27 1.27)) (hide yes)))
  (pin "1")
  (pin "2"))
 (wire
  (pts (xy 54.61 111.76) (xy 52.07 111.76))
  (stroke (width 0) (type default)))
 (global_label "5V_BUS"
  (shape bidirectional)
  (at 52.07 111.76 180)
  (fields_autoplaced yes)
  (effects (font (size 1.27 1.27)) (justify right))
  (property "Intersheetrefs" "${INTERSHEET_REFS}" (at 52.07 111.76 0) (effects (font (size 1.27 1.27)) (hide yes))))
 (wire
  (pts (xy 62.23 111.76) (xy 64.77 111.76))
  (stroke (width 0) (type default)))
 (global_label "GND"
  (shape bidirectional)
  (at 64.77 111.76 0)
  (fields_autoplaced yes)
  (effects (font (size 1.27 1.27)) (justify left))
  (property "Intersheetrefs" "${INTERSHEET_REFS}" (at 64.77 111.76 0) (effects (font (size 1.27 1.27)) (hide yes))))
 (symbol
  (lib_id "Device:C")
  (at 83.82 121.92 0)
  (unit 1)
  (exclude_from_sim no)
  (in_bom yes)
  (on_board yes)
  (dnp no)
  (property "Reference" "C1" (at 87.63 120.65 0) (effects (font (size 1.27 1.27)) (justify left bottom)))
  (property "Value" "1uF" (at 87.63 123.19 0) (effects (font (size 1.27 1.27)) (justify left top)))
  (property "Footprint" "BEACON_Routed:C1_C_0402_1005Metric" (at 83.82 121.92 0) (effects (font (size 1.27 1.27)) (hide yes)))
  (pin "1")
  (pin "2"))
 (wire
  (pts (xy 83.82 118.11) (xy 83.82 115.57))
  (stroke (width 0) (type default)))
 (global_label "5V_BUS"
  (shape bidirectional)
  (at 83.82 115.57 90)
  (fields_autoplaced yes)
  (effects (font (size 1.27 1.27)) (justify left))
  (property "Intersheetrefs" "${INTERSHEET_REFS}" (at 83.82 115.57 0) (effects (font (size 1.27 1.27)) (hide yes))))
 (wire
  (pts (xy 83.82 125.73) (xy 83.82 128.27))
  (stroke (width 0) (type default)))
 (global_label "GND"
  (shape bidirectional)
  (at 83.82 128.27 270)
  (fields_autoplaced yes)
  (effects (font (size 1.27 1.27)) (justify right))
  (property "Intersheetrefs" "${INTERSHEET_REFS}" (at 83.82 128.27 0) (effects (font (size 1.27 1.27)) (hide yes))))
 (symbol
  (lib_id "Power_Protection:USBLC6-2SC6")
  (at 38.1 167.64 0)
  (unit 1)
  (exclude_from_sim no)
  (in_bom yes)
  (on_board yes)
  (dnp no)
  (property "Reference" "U1" (at 33.02 161.29 0) (effects (font (size 1.27 1.27)) (justify left bottom)))
  (property "Value" "USBLC6-2SC6" (at 33.02 177.8 0) (effects (font (size 1.27 1.27)) (justify left top)))
  (property "Footprint" "BEACON_Routed:U1_SOT-23-6" (at 38.1 167.64 0) (effects (font (size 1.27 1.27)) (hide yes)))
  (property "MPN" "USBLC6-2SC6" (at 38.1 167.64 0) (effects (font (size 1.27 1.27)) (hide yes)))
  (property "Manufacturer" "STMicroelectronics" (at 38.1 167.64 0) (effects (font (size 1.27 1.27)) (hide yes)))
  (pin "1")
  (pin "2")
  (pin "3")
  (pin "4")
  (pin "5")
  (pin "6"))
 (wire
  (pts (xy 33.02 167.64) (xy 30.48 167.64))
  (stroke (width 0) (type default)))
 (global_label "USB_D+"
  (shape bidirectional)
  (at 30.48 167.64 180)
  (fields_autoplaced yes)
  (effects (font (size 1.27 1.27)) (justify right))
  (property "Intersheetrefs" "${INTERSHEET_REFS}" (at 30.48 167.64 0) (effects (font (size 1.27 1.27)) (hide yes))))
 (wire
  (pts (xy 38.1 175.26) (xy 38.1 177.8))
  (stroke (width 0) (type default)))
 (global_label "GND"
  (shape bidirectional)
  (at 38.1 177.8 270)
  (fields_autoplaced yes)
  (effects (font (size 1.27 1.27)) (justify right))
  (property "Intersheetrefs" "${INTERSHEET_REFS}" (at 38.1 177.8 0) (effects (font (size 1.27 1.27)) (hide yes))))
 (wire
  (pts (xy 33.02 170.18) (xy 30.48 170.18))
  (stroke (width 0) (type default)))
 (global_label "USB_D-"
  (shape bidirectional)
  (at 30.48 170.18 180)
  (fields_autoplaced yes)
  (effects (font (size 1.27 1.27)) (justify right))
  (property "Intersheetrefs" "${INTERSHEET_REFS}" (at 30.48 170.18 0) (effects (font (size 1.27 1.27)) (hide yes))))
 (wire
  (pts (xy 43.18 170.18) (xy 45.72 170.18))
  (stroke (width 0) (type default)))
 (global_label "USB_D-"
  (shape bidirectional)
  (at 45.72 170.18 0)
  (fields_autoplaced yes)
  (effects (font (size 1.27 1.27)) (justify left))
  (property "Intersheetrefs" "${INTERSHEET_REFS}" (at 45.72 170.18 0) (effects (font (size 1.27 1.27)) (hide yes))))
 (wire
  (pts (xy 38.1 162.56) (xy 38.1 160.02))
  (stroke (width 0) (type default)))
 (global_label "5V_BUS"
  (shape bidirectional)
  (at 38.1 160.02 90)
  (fields_autoplaced yes)
  (effects (font (size 1.27 1.27)) (justify left))
  (property "Intersheetrefs" "${INTERSHEET_REFS}" (at 38.1 160.02 0) (effects (font (size 1.27 1.27)) (hide yes))))
 (wire
  (pts (xy 43.18 167.64) (xy 45.72 167.64))
  (stroke (width 0) (type default)))
 (global_label "USB_D+"
  (shape bidirectional)
  (at 45.72 167.64 0)
  (fields_autoplaced yes)
  (effects (font (size 1.27 1.27)) (justify left))
  (property "Intersheetrefs" "${INTERSHEET_REFS}" (at 45.72 167.64 0) (effects (font (size 1.27 1.27)) (hide yes))))
 (symbol
  (lib_id "power:PWR_FLAG")
  (at 60.96 157.48 0)
  (unit 1)
  (exclude_from_sim no)
  (in_bom yes)
  (on_board yes)
  (dnp no)
  (property "Reference" "#FLG1" (at 63.5 156.21 0) (effects (font (size 1.27 1.27)) (justify left bottom)))
  (property "Value" "PWR_FLAG" (at 63.5 158.75 0) (effects (font (size 1.27 1.27)) (justify left top)))
  (property "Footprint" "" (at 60.96 157.48 0) (effects (font (size 1.27 1.27)) (hide yes)))
  (pin "1"))
 (wire
  (pts (xy 60.96 157.48) (xy 60.96 160.02))
  (stroke (width 0) (type default)))
 (global_label "5V_BUS"
  (shape bidirectional)
  (at 60.96 160.02 270)
  (fields_autoplaced yes)
  (effects (font (size 1.27 1.27)) (justify right))
  (property "Intersheetrefs" "${INTERSHEET_REFS}" (at 60.96 160.02 0) (effects (font (size 1.27 1.27)) (hide yes))))
 (symbol
  (lib_id "power:PWR_FLAG")
  (at 81.28 157.48 0)
  (unit 1)
  (exclude_from_sim no)
  (in_bom yes)
  (on_board yes)
  (dnp no)
  (property "Reference" "#FLG2" (at 83.82 156.21 0) (effects (font (size 1.27 1.27)) (justify left bottom)))
  (property "Value" "PWR_FLAG" (at 83.82 158.75 0) (effects (font (size 1.27 1.27)) (justify left top)))
  (property "Footprint" "" (at 81.28 157.48 0) (effects (font (size 1.27 1.27)) (hide yes)))
  (pin "1"))
 (wire
  (pts (xy 81.28 157.48) (xy 81.28 160.02))
  (stroke (width 0) (type default)))
 (global_label "GND"
  (shape bidirectional)
  (at 81.28 160.02 270)
  (fields_autoplaced yes)
  (effects (font (size 1.27 1.27)) (justify right))
  (property "Intersheetrefs" "${INTERSHEET_REFS}" (at 81.28 160.02 0) (effects (font (size 1.27 1.27)) (hide yes))))
 (sheet_instances
  (path ""
   (page "1"))))
